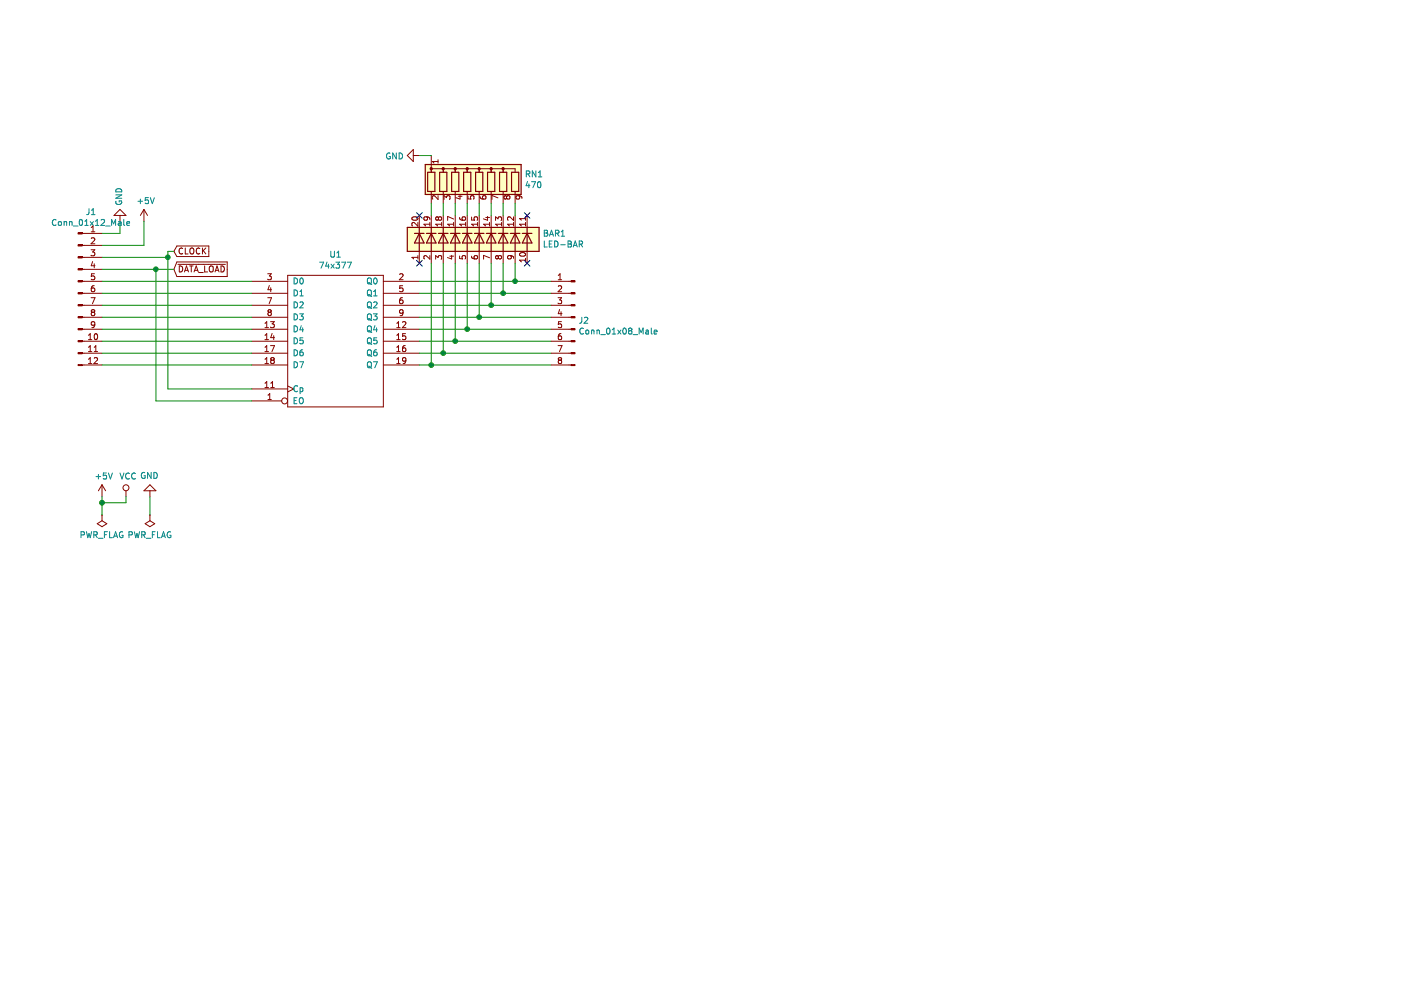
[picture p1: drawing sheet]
EESchema Schematic File Version 4
EELAYER 29 0
EELAYER END
$Descr A4 11693 8268
encoding utf-8
Sheet 1 1
Title ""
Date ""
Rev ""
Comp ""
Comment1 ""
Comment2 ""
Comment3 ""
Comment4 ""
$EndDescr
$Comp
L 74xx-Computer-Symbols:74LS377f U1
U 1 1
P 2800 2850
F 0 "U1" H 2800 3575 50  0000 C CNN
F 1 "74x377" H 2800 3484 50  0000 C CNN
F 2 "Package_DIP:DIP-20_W7.62mm" H 2800 2850 50  0001 C CNN
F 3 "" H 2800 2850 50  0001 C CNN
	1    2800 2850
	1    0    0    -1  
$EndComp
$Comp
L 74xx-Computer-Symbols:+5V #PWR01
U 1 1
P 850 4150
F 0 "#PWR01" H 850 4000 50  0001 C CNN
F 1 "+5V" H 865 4323 50  0000 C CNN
F 2 "" H 850 4150 50  0001 C CNN
F 3 "" H 850 4150 50  0001 C CNN
	1    850  4150
	1    0    0    -1  
$EndComp
$Comp
L 74xx-Computer-Symbols:VCC #PWR02
U 1 1
P 1050 4150
F 0 "#PWR02" H 1050 4000 50  0001 C CNN
F 1 "VCC" H 1067 4323 50  0000 C CNN
F 2 "" H 1050 4150 50  0001 C CNN
F 3 "" H 1050 4150 50  0001 C CNN
	1    1050 4150
	1    0    0    -1  
$EndComp
$Comp
L 74xx-Computer-Symbols:GND #PWR04
U 1 1
P 1250 4150
F 0 "#PWR04" H 1250 3900 50  0001 C CNN
F 1 "GND" H 1255 3977 50  0000 C CNN
F 2 "" H 1250 4150 50  0001 C CNN
F 3 "" H 1250 4150 50  0001 C CNN
	1    1250 4150
	-1   0    0    1   
$EndComp
$Comp
L 74xx-Computer-Symbols:PWR_FLAG #FLG01
U 1 1
P 850 4300
F 0 "#FLG01" H 850 4375 50  0001 C CNN
F 1 "PWR_FLAG" H 850 4473 50  0000 C CNN
F 2 "" H 850 4300 50  0001 C CNN
F 3 "" H 850 4300 50  0001 C CNN
	1    850  4300
	-1   0    0    1   
$EndComp
$Comp
L 74xx-Computer-Symbols:PWR_FLAG #FLG02
U 1 1
P 1250 4300
F 0 "#FLG02" H 1250 4375 50  0001 C CNN
F 1 "PWR_FLAG" H 1250 4473 50  0000 C CNN
F 2 "" H 1250 4300 50  0001 C CNN
F 3 "" H 1250 4300 50  0001 C CNN
	1    1250 4300
	-1   0    0    1   
$EndComp
Wire Wire Line
	1250 4300 1250 4150
Wire Wire Line
	1050 4150 1050 4200
Wire Wire Line
	1050 4200 850  4200
Wire Wire Line
	850  4200 850  4300
Wire Wire Line
	850  4150 850  4200
Connection ~ 850  4200
Wire Wire Line
	3500 2350 4300 2350
Wire Wire Line
	3500 2450 4200 2450
Wire Wire Line
	3500 2550 4100 2550
Wire Wire Line
	3500 2650 4000 2650
Wire Wire Line
	3500 2750 3900 2750
Wire Wire Line
	3500 2850 3800 2850
Wire Wire Line
	3500 2950 3700 2950
Wire Wire Line
	3500 3050 3600 3050
$Comp
L 74xx-Computer-Symbols:+5V #PWR03
U 1 1
P 1200 1850
F 0 "#PWR03" H 1200 1700 50  0001 C CNN
F 1 "+5V" H 1215 2023 50  0000 C CNN
F 2 "" H 1200 1850 50  0001 C CNN
F 3 "" H 1200 1850 50  0001 C CNN
	1    1200 1850
	1    0    0    -1  
$EndComp
$Comp
L 74xx-Computer-Symbols:GND #PWR05
U 1 1
P 1000 1850
F 0 "#PWR05" H 1000 1600 50  0001 C CNN
F 1 "GND" V 1005 1722 50  0000 R CNN
F 2 "" H 1000 1850 50  0001 C CNN
F 3 "" H 1000 1850 50  0001 C CNN
	1    1000 1850
	-1   0    0    1   
$EndComp
Wire Wire Line
	850  1950 1000 1950
Wire Wire Line
	850  2050 1200 2050
$Comp
L Device:R_Network08 RN1
U 1 1
P 4000 1500
F 0 "RN1" H 4380 1546 50  0000 L CNN
F 1 "470" H 4380 1455 50  0000 L CNN
F 2 "Resistor_THT:R_Array_SIP9" V 4475 1500 50  0001 C CNN
F 3 "http://www.vishay.com/docs/31509/csc.pdf" H 4000 1500 50  0001 C CNN
	1    4000 1500
	1    0    0    -1  
$EndComp
$Comp
L LED:HDSP-4830_2 BAR1
U 1 1
P 3900 2000
F 0 "BAR1" V 3946 1370 50  0000 R CNN
F 1 "LED-BAR" V 3855 1370 50  0000 R CNN
F 2 "Display:HDSP-4830" H 3900 1200 50  0001 C CNN
F 3 "https://docs.broadcom.com/docs/AV02-1798EN" H 1900 2200 50  0001 C CNN
	1    3900 2000
	0    -1   -1   0   
$EndComp
Wire Wire Line
	3600 2200 3600 3050
Wire Wire Line
	3700 2200 3700 2950
Wire Wire Line
	3800 2200 3800 2850
Wire Wire Line
	3900 2200 3900 2750
Wire Wire Line
	4000 2200 4000 2650
Wire Wire Line
	4100 2200 4100 2550
Wire Wire Line
	4200 2200 4200 2450
Wire Wire Line
	4300 2200 4300 2350
NoConn ~ 4400 2200
NoConn ~ 3500 2200
Connection ~ 3600 3050
Connection ~ 3700 2950
Connection ~ 3800 2850
Connection ~ 3900 2750
Connection ~ 4000 2650
Connection ~ 4100 2550
Connection ~ 4200 2450
Connection ~ 4300 2350
Wire Wire Line
	3600 3050 4600 3050
Wire Wire Line
	3700 2950 4600 2950
Wire Wire Line
	3800 2850 4600 2850
Wire Wire Line
	3900 2750 4600 2750
Wire Wire Line
	4000 2650 4600 2650
Wire Wire Line
	4100 2550 4600 2550
Wire Wire Line
	4200 2450 4600 2450
Wire Wire Line
	4300 2350 4600 2350
$Comp
L 74xx-Computer-Symbols:GND #PWR06
U 1 1
P 3500 1300
F 0 "#PWR06" H 3500 1050 50  0001 C CNN
F 1 "GND" V 3505 1172 50  0000 R CNN
F 2 "" H 3500 1300 50  0001 C CNN
F 3 "" H 3500 1300 50  0001 C CNN
	1    3500 1300
	0    1    1    0   
$EndComp
Wire Wire Line
	3500 1300 3600 1300
Wire Wire Line
	3600 1800 3600 1700
Wire Wire Line
	3700 1700 3700 1800
Wire Wire Line
	3800 1800 3800 1700
Wire Wire Line
	3900 1700 3900 1800
Wire Wire Line
	4000 1800 4000 1700
Wire Wire Line
	4100 1700 4100 1800
Wire Wire Line
	4200 1800 4200 1700
Wire Wire Line
	4300 1700 4300 1800
NoConn ~ 4400 1800
NoConn ~ 3500 1800
Text GLabel 1450 2250 2    50   Input ~ 0
~DATA_LOAD
Wire Wire Line
	1300 3350 2100 3350
Wire Wire Line
	1400 3250 2100 3250
Wire Wire Line
	1000 1950 1000 1850
Wire Wire Line
	1200 1850 1200 2050
$Comp
L Connector:Conn_01x08_Male J2
U 1 1
P 4800 2650
F 0 "J2" H 4772 2624 50  0000 R CNN
F 1 "Conn_01x08_Male" H 4772 2533 50  0000 R CNN
F 2 "Connector_PinHeader_2.54mm:PinHeader_1x08_P2.54mm_Vertical" H 4800 2650 50  0001 C CNN
F 3 "~" H 4800 2650 50  0001 C CNN
	1    4800 2650
	-1   0    0    -1  
$EndComp
$Comp
L Connector:Conn_01x12_Male J1
U 1 1
P 650 2450
F 0 "J1" H 758 3131 50  0000 C CNN
F 1 "Conn_01x12_Male" H 758 3040 50  0000 C CNN
F 2 "Connector_PinHeader_2.54mm:PinHeader_1x12_P2.54mm_Vertical" H 650 2450 50  0001 C CNN
F 3 "~" H 650 2450 50  0001 C CNN
	1    650  2450
	1    0    0    -1  
$EndComp
Wire Wire Line
	850  2250 1300 2250
Wire Wire Line
	1300 2250 1300 3350
Wire Wire Line
	850  2150 1400 2150
Wire Wire Line
	850  2350 2100 2350
Wire Wire Line
	850  2450 2100 2450
Wire Wire Line
	850  2550 2100 2550
Wire Wire Line
	850  2650 2100 2650
Wire Wire Line
	850  2750 2100 2750
Wire Wire Line
	850  2850 2100 2850
Wire Wire Line
	850  2950 2100 2950
Wire Wire Line
	850  3050 2100 3050
Text GLabel 1450 2100 2    50   Input ~ 0
CLOCK
Wire Wire Line
	1450 2100 1400 2100
Wire Wire Line
	1400 2100 1400 2150
Connection ~ 1400 2150
Wire Wire Line
	1450 2250 1300 2250
Connection ~ 1300 2250
Wire Wire Line
	1400 2150 1400 3250
$EndSCHEMATC
